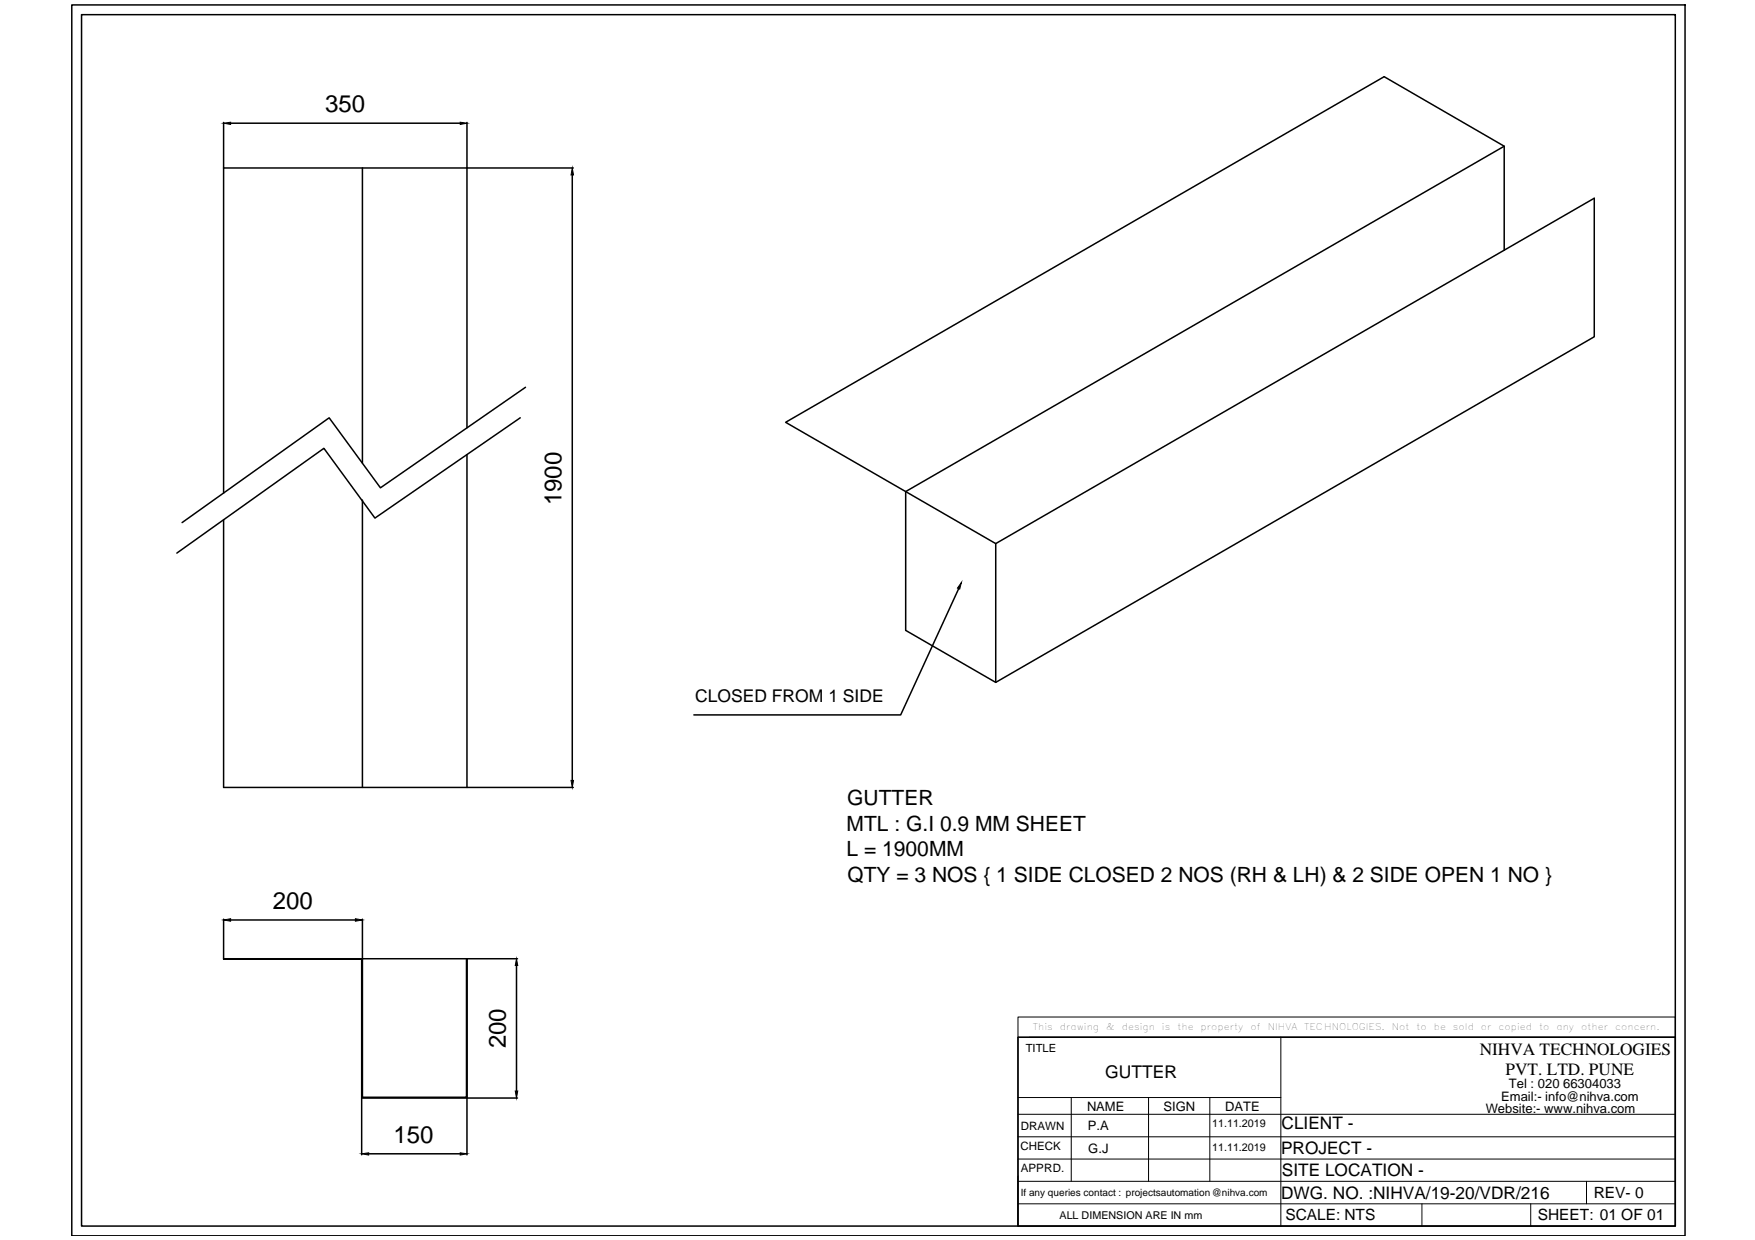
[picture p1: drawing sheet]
<svg xmlns="http://www.w3.org/2000/svg" width="297mm" height="210mm" viewBox="0 0 297 210" stroke-linecap="round" stroke-linejoin="round" font-family="sans-serif">
<!-- layer: 0 -->
<g fill="none" stroke="#000" stroke-width=".25">
<path d="M12.1 .8h273.1v208.4h-273.1zM13.8 2.5h269.7v205h-269.7zM37.8 20.7v62.8M37.8 28.4h59.2M39 20.9h38.9M61.3 28.4v50M79 20.7v51.7M96.9 29.6v102.5M254.6 24.8l-101.3 58.4-20.3-11.7 101.3-58.5 20.3 11.8v17.6M79 76.9v56.4M88.1 70.7l-24.6 17-8.7-11.8-24.9 17.7M88.9 65.6l-24.5 17-8.7-11.9-24.9 17.8"/>
<path d="M37.8 88v45.3h59.2M61.3 84.7v48.6M153.3 83.2l15.2 8.8v23.5l-15.2-8.8zM162.3 99.6l-9.9 21.4h-35M168.5 92l101.3-58.4v23.4l-101.3 58.5M37.8 155.6v6.7M39 155.7h21.2M61.3 155.6v6.7M37.8 162.3h23.5v23.4h17.7v-23.4v23.6h-17.8v-23.5h-23.4zM61.3 162.3h26.3M87.4 163.4v21.3M172.3 175.6h111.2v31.9h-111.2z"/>
<path d="M61.2 185.9v9.6M62.4 195.3h15.5M87.6 185.9h-8.6v9.6"/>
</g>
<path d="M37.8 20.9l1.2-.2v.4zM77.9 20.7l1.1 .2-1.1 .2zM96.9 28.4l.2 1.2h-.5zM162.7 98.6l-.3 1.1-.3-.1zM96.6 132.1h.5l-.2 1.2zM37.8 155.7l1.2-.2v.4zM60.2 155.5l1.1 .2-1.1 .2zM87.4 162.3l.2 1.1h-.4zM61.2 195.3l1.2-.2v.4zM77.9 195.1l1.1 .2-1.1 .2zM87.2 184.7h.4l-.2 1.2z" fill="#000" stroke="#000" stroke-width=".17"/>
<g fill="none" stroke="#000" stroke-width=".17">
<path d="M172.3 172.2h111.2v3.4h-111.2zM172.3 175.6v31.9M174.2 175.6h109.3M216.8 175.6v31.9M172.3 200h111.2M172.3 196.2h111.2M172.3 192.4h111.2M172.3 188.6h111.2M172.3 185.8h44.5M181.3 185.8v14.2M194.4 185.8v14.2M204.8 185.8v14.2"/>
<path d="M268.5 200v3.8M172.3 203.8h111.2M240.7 203.8v3.7M259.1 203.8v3.7"/>
</g>
<g font-size="4.1">
<text x="55" y="19">350</text>
<text x="95" y="85.5" transform="rotate(-90 95 85.5)">1900</text>
<text x="46.2" y="153.9">200</text>
<text x="85.6" y="177.4" transform="rotate(-90 85.6 177.4)">200</text>
<text x="66.6" y="193.5">150</text>
</g>
<g font-size="3.6">
<text x="143.4" y="136.3">GUTTER</text>
<text x="143.3" y="140.6">MTL : G.I 0.9 MM SHEET</text>
<text x="143.3" y="144.9">L = 1900MM</text>
<text x="143.4" y="149.3">QTY = 3 NOS { 1 SIDE CLOSED 2 NOS (RH &amp; LH) &amp; 2 SIDE OPEN 1 NO }</text>
</g>
<g font-size="3">
<text x="117.6" y="118.8">CLOSED FROM 1 SIDE</text>
<text x="187.1" y="182.4">GUTTER</text>
</g>
<g font-size="2.9">
<text x="250.4" y="178.6">NIHVA TECHNOLOGIES</text>
<text x="254.8" y="181.9">PVT. LTD. PUNE</text>
<text x="216.9" y="191">CLIENT -</text>
<text x="216.8" y="195.4">PROJECT -</text>
<text x="216.8" y="202.9">DWG. NO. :NIHVA/19-20/VDR/216</text>
<text x="217" y="199.1">SITE LOCATION -</text>
</g>
<g font-size="2.6">
<text x="269.7" y="202.8">REV- 0</text>
<text x="217.6" y="206.6">SCALE: NTS</text>
<text x="260.3" y="206.6">SHEET: 01 OF 01</text>
</g>
<g font-size="2.2">
<text x="255.4" y="184.1">Tel : 020 66304033</text>
<text x="184" y="188.1">NAME</text>
<text x="184.1" y="191.3">P.A</text>
<text x="196.9" y="188.1">SIGN</text>
<text x="207.3" y="188.1">DATE</text>
<text x="251.5" y="188.4">Website:- www.nihva.com</text>
<text x="254.1" y="186.4">Email:- info@nihva.com</text>
<text x="184.2" y="195.1">G.J</text>
</g>
<g font-size="1.9">
<text x="173.6" y="178">TITLE</text>
<text x="172.8" y="191.3">DRAWN</text>
<text x="172.7" y="194.7">CHECK</text>
<text x="172.8" y="198.4">APPRD.</text>
</g>
<g font-size="1.8">
<text x="205.1" y="190.8">11.11.2019</text>
<text x="205.1" y="194.8">11.11.2019</text>
<text x="179.3" y="206.3">ALL DIMENSION ARE IN mm</text>
</g>
<text font-size="1.7" x="172.8" y="202.4">If any queries contact : projectsautomation@nihva.com</text>
<g font-size="1.6">
<text x="174.8" y="174.3">This</text>
<text x="179.4" y="174.3">drawing</text>
<text x="187.2" y="174.3">&amp;</text>
<text x="189.9" y="174.3">design</text>
<text x="196.7" y="174.3">is</text>
<text x="199.3" y="174.3">the</text>
<text x="203.2" y="174.3">property</text>
<text x="211.7" y="174.3">of</text>
<text x="214.6" y="174.3">NIHVA</text>
<text x="220.8" y="174.3">TECHNOLOGIES.</text>
<text x="235.6" y="174.3">Not</text>
<text x="239.7" y="174.3">to</text>
<text x="242.7" y="174.3">be</text>
<text x="245.9" y="174.3">sold</text>
<text x="250.7" y="174.3">or</text>
<text x="253.6" y="174.3">copied</text>
<text x="260.5" y="174.3">to</text>
<text x="263.4" y="174.3">any</text>
<text x="267.6" y="174.3">other</text>
<text x="273.4" y="174.3">concern.</text>
</g>
</svg>
